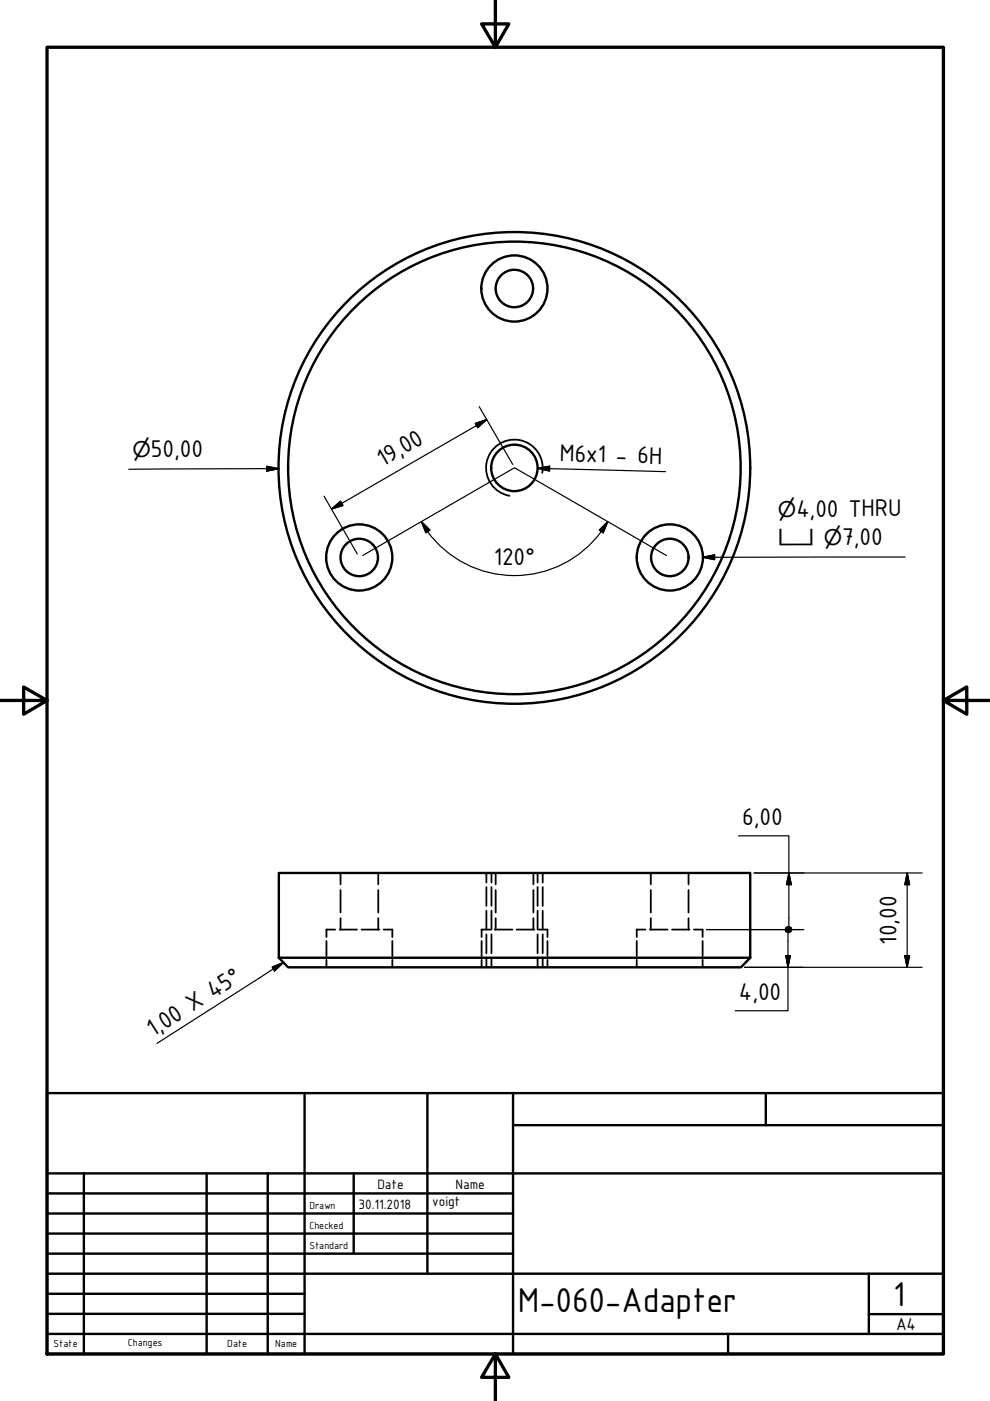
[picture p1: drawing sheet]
<svg xmlns="http://www.w3.org/2000/svg" width="210mm" height="297mm" viewBox="0 0 210 297" stroke-linecap="round" stroke-linejoin="round" font-family="sans-serif">
<!-- layer: Visible (ISO) -->
<g fill="none" stroke="#000" stroke-width=".51">
<path d="M59.1 203.1l2 2h96l2-2M59.1 203.1v-18h100v18M59.1 203.1h100"/>
<circle cx="109.1" cy="61.2" r="4"/>
<circle cx="109.1" cy="61.2" r="7"/>
<circle cx="109.1" cy="99.2" r="50"/>
<circle cx="109.1" cy="99.2" r="4.9"/>
<circle cx="109.1" cy="99.2" r="48"/>
<circle cx="76.2" cy="118.2" r="4"/>
<circle cx="76.2" cy="118.2" r="7"/>
<circle cx="142" cy="118.2" r="4"/>
<circle cx="142" cy="118.2" r="7"/>
</g>
<!-- layer: Visible Narrow (ISO) -->
<path d="M115 100.2a6 6 0 0 0-4.9-6.9 6 6 0 0 0-6.9 4.9 6 6 0 0 0 4.8 6.9" fill="none" stroke="#000" stroke-width=".38"/>
<!-- layer: Hidden (ISO) -->
<g fill="none" stroke="#000" stroke-width=".38">
<path d="M69.2 199.5v3.2M71.1 197.1h-1.9v1.6M72 197.1h3.7M72.2 185.1v2.4M72.2 188.7v4.8M72.2 194.7v2.4M76.6 197.1h3.8M80.2 185.1v2.4M80.2 188.7v4.8M80.2 194.7v2.4M81.3 197.1h1.9v1.6M83.2 199.5v3.2"/>
<path d="M102.1 199.5v3.2M103.1 185.1v2M103.1 188.1v4M103.1 193.1v4M103.1 198.1v4M103.9 197.1h-1.8v1.6M104.2 185.1v2M104.2 188.1v4M104.2 193.1v4M104.2 198.1v4M104.9 197.1h3.7M105.1 185.1v2.4"/>
<path d="M105.1 188.7v4.8M105.1 194.7v2.4M109.5 197.1h3.8M113.1 185.1v2.4M113.1 188.7v4.8M113.1 194.7v2.4M114 185.1v2M114 188.1v4M114 193.1v4M114 198.1v4M114.2 197.1h1.9v1.6M115.1 185.1v2"/>
<path d="M115.1 188.1v4M115.1 193.1v4M115.1 198.1v4M116.1 199.5v3.2M135 199.5v3.2M136.8 197.1h-1.8v1.6M137.8 197.1h3.7M138 185.1v2.4M138 188.7v4.8M138 194.7v2.4M142.5 197.1h3.7M146 185.1v2.4"/>
<path d="M146 188.7v4.8M146 194.7v2.4M147.1 197.1h1.9v1.6M149 199.5v3.2M69.2 203.5v1.6M83.2 203.5v1.6M102.1 203.5v1.6M103.1 203.1v2M104.2 203.1v2M114 203.1v2M115.1 203.1v2M116.1 203.5v1.6"/>
<path d="M135 203.5v1.6M149 203.5v1.6"/>
</g>
<!-- layer: Border (ISO) -->
<path d="M10 10h190v277.1h-190zM105 0v10l-2.9-4.9h5.8l-2.9 4.9M0 148.5h10l-5-2.8v5.7l5-2.9M200 148.5l5 2.9v-5.7l-5 2.8h10M105 287.1l2.9 4.9h-5.8l2.9-4.9v9.9" fill="none" stroke="#000" stroke-width=".7"/>
<!-- layer: Title (ISO) -->
<g fill="none" stroke="#000" stroke-width=".51">
<path d="M10 231.8h190v55.3h-190zM64.6 231.8v55.3M90.6 231.8v38.3M108.8 238.6h91.2M108.8 231.8v55.3M162.4 231.8v6.8M10 253h98.8M10 257.3h98.8M10 248.8h190M17.8 248.8v38.3M43.8 248.8v38.3M56.8 248.8v38.3"/>
<path d="M75 248.8v17M10 261.5h98.8M10 265.8h98.8M10 270.1h190M10 274.3h54.6M10 278.6h54.6M184.2 278.6h15.8M184.2 270.1v12.7M10 282.8h190M154.4 282.8v4.3"/>
</g>
<!-- layer: Dimension (ISO) -->
<g fill="none" stroke="#000" stroke-width=".25">
<path d="M56.6 98.9l2.5 .5-2.5 .5zM59.1 99.4l-31.8 .1M100.8 89.8l2.4-.9-1.9 1.8zM101.6 86.2l7.1 12.3M103.2 88.9l-32.9 19M68.7 105.2l7.1 12.3M70.3 107.9l1.9-1.6 .5 .9zM76.9 117.8l32.2-18.6 32.2 18.6M89.3 110.6l1.8 1.8-.8 .6zM89.3 110.6l1.4 2.1M90.7 112.7a22.8 22.8 0 0 0 36.8 0M127.1 112.4l1.7-1.8-.9 2.4z"/>
<path d="M128.8 110.6l-1.4 2.1M156.6 177.2h10.7v19.3M149.8 197.1h20.6M159.9 185.1h35.6M167.1 197.7v16.6h-11.2M167.3 185.1l.5 2.5h-1zM192.3 185.1l.5 2.5h-1zM192.3 185.1v20M157.9 205.1h37.6M166.6 202.6h1l-.5 2.5zM191.8 202.6h1l-.5 2.5z"/>
</g>
<g fill="#000" stroke="#000" stroke-width=".25">
<path d="M56.6 99.9l2.5-.5zM56.6 98.9l2.5 .5-2.5 .5zM101.3 90.7l1.9-1.8zM100.8 89.8l2.4-.9-1.9 1.8zM70.3 107.9l1.9-1.6zM70.3 107.9l1.9-1.6 .5 .9zM89.3 110.6l1.8 1.8zM89.3 110.6l1.8 1.8-.8 .6zM128.8 110.6l-.9 2.4zM127.1 112.4l1.7-1.8-.9 2.4zM166.6 196.6l.5-.1-.6 .6zM167.1 196.5l-.5 1-.1-.4z"/>
<path d="M167.1 196.5v1.2l-.5-.2zM167.1 196.5l.4 1-.4 .2zM167.1 196.5l.6 .6-.2 .4zM167.1 196.5l.4 .1 .2 .5zM167.1 196.5l.4 .1zM167.3 197.7l.6-.6-.2 .4zM167.7 196.6l.2 .5-.6 .6zM167.3 196.5l.4 .1-.4 1.1zM166.8 196.6l.5-.1v1.2zM166.8 196.6l.5 1.1-.6-.6zM166.7 197.1l.6 .6-.5-.2zM166.8 197.5l.5 .2z"/>
<path d="M167.3 185.1l.5 2.5zM167.3 185.1l.5 2.5h-1zM192.3 185.1l.5 2.5zM192.3 185.1l.5 2.5h-1zM166.6 202.6l.5 2.5zM166.6 202.6h1l-.5 2.5zM191.8 202.6l.5 2.5zM191.8 202.6h1l-.5 2.5z"/>
</g>
<!-- layer: Symbol (ISO) -->
<path d="M114 99.3l2.5-.4v1zM114 99.3l27.1 .7M149 118.2l2.5-.5v1zM191.9 118.1l-42.9 .1M57.7 205l2.4-.9-1.9 1.8zM60.1 204.1l-26.8 17.1" fill="none" stroke="#000" stroke-width=".25"/>
<path d="M114 99.3l2.5-.4zM114 99.3l2.5-.4v1zM149 118.2l2.5-.5zM149 118.2l2.5-.5v1zM58.2 205.9l1.9-1.8zM57.7 205l2.4-.9-1.9 1.8z" fill="#000" stroke="#000" stroke-width=".25"/>
<g font-size="7.9">
<text x="109.8" y="278.2">M-060-Adapter</text>
<text x="189.4" y="276.8">1</text>
</g>
<g font-size="5.5">
<text x="32" y="97">50,00</text>
<text x="81.2" y="99" transform="rotate(-30 81.2 99)">19,00</text>
<text x="118.6" y="97.8" transform="rotate(1 118.6 97.8)">M6x1 - 6H</text>
<text x="168.8" y="109.5">4,00 THRU</text>
<text x="104.7" y="119.7">120°</text>
<text x="178.6" y="115.6">7,00</text>
<text x="157.4" y="174.9">6,00</text>
<text x="190.1" y="200.3" transform="rotate(-90 190.1 200.3)">10,00</text>
<text x="156.7" y="211.9">4,00</text>
<text x="32.4" y="219.9" transform="rotate(-33 32.4 219.9)">1,00 X 45°</text>
</g>
<g font-size="4.6">
<text x="28.1" y="97">⌀</text>
<text x="164.9" y="109.5">⌀</text>
<text x="165" y="115.6">⌴ ⌀</text>
</g>
<text font-size="3.9" x="190" y="282">A4</text>
<g font-size="3.1">
<text x="76" y="256.3">30.11.2018</text>
<text x="80" y="252">Date</text>
<text x="91.6" y="255.7">voigt</text>
<text x="96.6" y="252">Name</text>
</g>
<g font-size="2.3">
<text x="65.6" y="256.3">Drawn</text>
<text x="65.6" y="260.5">Checked</text>
<text x="65.6" y="264.8">Standard</text>
<text x="11.4" y="285.7">State</text>
<text x="27.1" y="285.4">Changes</text>
<text x="48.2" y="285.7">Date</text>
<text x="58.4" y="285.7">Name</text>
</g>
</svg>
